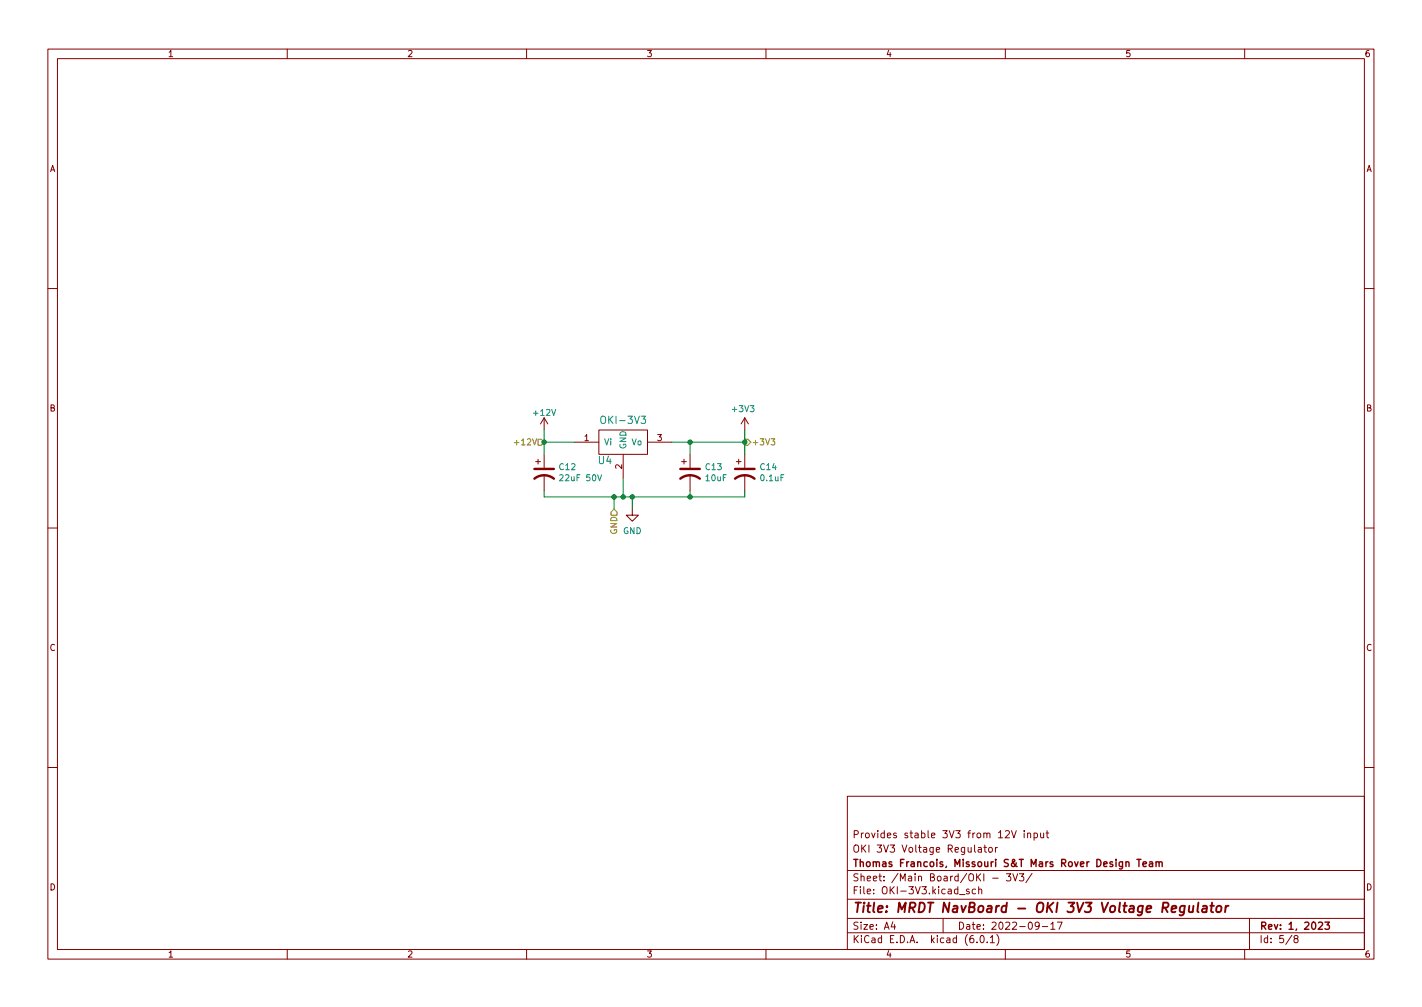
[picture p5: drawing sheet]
<svg xmlns="http://www.w3.org/2000/svg" width="297mm" height="210mm" viewBox="0 0 297 210" stroke-linecap="round" stroke-linejoin="round" font-family="sans-serif">
<g fill="none" stroke="#840000" stroke-width=".21">
<path d="M10 10.2h277v190.1h-277zM12 12.2h273v186.1h-273zM60 10.2v2M110 10.2v2M160 10.2v2M210 10.2v2M260 10.2v2M10 60.2h2M285 60.2h2M111.9 96.4h1M112.4 95.9v1M113.7 87.2v2.6"/>
<path d="M113.7 94.9v2.8M113.7 99.2v3.3M113.7 87.2l-.8 1.3M113.7 87.2l.7 1.3M120 92.3h5.1M125.1 89.8h10.2v5.1h-10.2zM130.2 94.9v5M135.3 92.3h5M142.4 96.4h1M142.9 95.9v1M144.1 94.9v2.8M144.1 99.2v3.3"/>
<path d="M153.8 96.4h1M154.3 95.9v1M155.6 87.2v2.6M155.6 94.9v2.8M155.6 99.2v3.3M155.6 87.2l.7 1.3M155.6 87.2l-.8 1.3M10 110.2h2M132.1 106.3v1.3h1.2l-1.2 1.2-1.3-1.2h1.3M285 110.2h2M10 160.2h2M177 166.3h108v32h-108z"/>
<path d="M204.4 177h.5l.1 .9M205 177.3l-.5 .1-.2 .2 .2 .3h.5M205.5 176.9h.6M205.7 176.4v1.3l.4 .2M206.6 177l.4-.1 .3 .3v.4l-.3 .3h-.4l-.1-.3zM207.9 176.9v1M208.4 176.9l-.5 .3M211.3 173.4l.5 1.5 .5-1.5M213.9 173.4v.2M213.9 173.9v1M214.6 174.1l.3-.2 .3 .1 .1 .9M214.6 173.9v1"/>
<path d="M216 174l.4-.1 .3 .3-.1 .7h-.6M216 173.9v1.5M217.4 173.9v1h.4l.2-.1M218 173.9v1M218.5 173.9h.6M218.7 173.4v1.3l.4 .2M285 160.2h2M60 198.3v2M110 198.3v2M160 198.3v2M177 194.8h108M177 191.8h108"/>
<path d="M177 187.8h108M177 181.8h108M186.5 192.5l-.4 1h1M186.9 193v1M197 191.8v3M200.4 186.8h1.2M202.4 185.7l-.3-.1-.2 .2v.3l.5 .1v.4h-.5M203.8 185.7l-.4-.1-.3 .3 .1 .7h.6M204.1 196.7v.1M204.4 185.8l.2-.2 .4 .1 .1 .9M204.4 185.1v1.5M204.9 195.4l.2-.1a.8 .8 0 0 1 .5 .8 .8 .8 0 0 1-.5 .7 1 1 0 0 1-.2-1.4z"/>
<path d="M206.2 196.7v.1M206.9 195.8l.4-.5v1.5M206.9 196.8h.8M207.4 183.4h1.1M208.2 195.1a1.72 1.72 0 0 1 0 2.3M210 198.3v2M210.2 182.4h.9l-.5 .6 .5 .1v.7l-.2 .1-.7-.1M211.6 182.4l.5 1.5 .5-1.5M212.9 182.4h1l-.5 .6 .4 .1v.7l-.2 .1-.7-.1M215.6 182.4l-1.3 1.9M217.1 193.2l-.3 .3h-.3l-.3-.3 .2-.6 .4-.1 .2 .2a.99 .99 0 0 1-.4 1.3h-.2M217.7 193.5h1.2"/>
<path d="M219.5 193l.4-.5v1.5M219.5 194h.9M220.9 192.5h1l-.7 1.5M260 198.3v2M261 191.8v6.5M269.9 195.3l-1.3 1.9M270.6 196l-.3-.3 .1-.2 .2-.2 .4 .1 .2 .2-.1 .2-.7 .2-.1 .3v.2l.3 .3h.4l.2-.3-.1-.4-.2-.1"/>
</g>
<path d="M237.5 179.4h.8M237.9 179.4v1.5M241.5 179.9v1M238.8 180.4l.7-.1-.1-.3-.4-.1-.2 .2v.8h.6M240.1 180h.6l.1 .9M240.8 180.3l-.5 .1-.2 .2 .2 .3h.5M241.5 180.1l.2-.2 .4 .1v.9M242.1 180.1l.2-.2 .4 .1 .1 .9M275.4 192.7l.6-.2 .3 .5-1 1h1M276.8 192.5h.9l-.5 .6 .4 .1v.7l-.2 .1-.6-.1" fill="none" stroke="#840000" stroke-width=".3"/>
<path d="M247.5 189.2a.66 .66 0 0 0-1 .3l-.1 .6 .2 .3h.7M247.5 189.1l-.2 1.6-.4 .4-.5-.1M248.4 189.1v1.3l.4 .1 .4-.2M249.3 189.1l-.2 1.4M250.3 188.5l-.2 1.7 .3 .3M251.3 189.2h.7v1.3M252.1 189.6l-.7 .1a.4 .4 0 0 0-.3 .3 .4 .4 0 0 0 .2 .5l.7-.1M252.8 189.1h.8M253.2 188.5l-.2 1.7v.2l.4 .1M254.2 189.3l.1-.1a.5 .5 0 0 1 .9 .3l-.1 .6-.2 .3a.5 .5 0 0 1-.9-.3zM256.1 189.1l-.2 1.4M256.6 189.1l-.4 .1-.2 .3" fill="none" stroke="#840000" stroke-width=".4"/>
<path d="M111.6 99.9a3.3 3.3 0 0 1 4.1 0M111.6 97.9h4.1M142.1 99.9a3.3 3.3 0 0 1 4.1 0M142.1 97.9h4.1M153.5 99.9a3.3 3.3 0 0 1 4.1 0M153.5 97.9h4.1" fill="none" stroke="#840000" stroke-width=".51"/>
<path d="M124.8 99.1l.5 1.3 .4-1.3" fill="none" stroke="#008484" stroke-width=".21"/>
<path d="M107.4 92.4h1M112.4 91.7h.6l.7 .6-.7 .7h-.6zM155.6 91.7h.6l.6 .6-.6 .7h-.6zM161.1 91.6h.8l-.5 .5 .4 .1v.6l-.2 .1-.5-.1M128.3 106.3l.6 .6v.7h-1.3v-.7z" fill="none" stroke="#848400" stroke-width=".21"/>
<path d="M113.7 89.8v5.1M113.7 92.3h6.3M130.2 99.9v3.9M140.3 92.3h15.3M144.1 92.3v2.6M155.6 89.8v5.1M113.7 102.5v1.3h41.9v-1.3M128.3 103.8v2.5M132.1 103.8v2.5M144.1 102.5v1.3" fill="none" stroke="#008400" stroke-width=".21"/>
<g fill="#008400" stroke="#008400" stroke-width=".21">
<circle cx="128.3" cy="103.8" r=".46"/>
<circle cx="144.1" cy="92.3" r=".46"/>
<circle cx="144.1" cy="103.8" r=".46"/>
<circle cx="132.1" cy="103.8" r=".46"/>
<circle cx="130.2" cy="103.8" r=".46"/>
<circle cx="113.7" cy="92.3" r=".46"/>
<circle cx="155.6" cy="92.3" r=".46"/>
</g>
<text font-size="2.8" fill="#840000" x="178" y="190.6">Title: MRDT NavBoard - OKI 3V3 Voltage Regulator</text>
<g font-size="2.1" fill="#008484">
<text x="126" y="88.5">OKI-3V3</text>
<text x="125" y="96.9">U4</text>
</g>
<g font-size="2.1" fill="#840000">
<text x="178" y="178">OKI 3V3 Voltage Regulator</text>
<text x="178" y="175">Provides stable 3V3 from 12V input</text>
<text x="178" y="184">Sheet: /Main Board/OKI - 3V3/</text>
<text x="178" y="181">Thomas Francois, Missouri S&amp;T Mars Rover Design Team</text>
<text x="178" y="186.7">File: OKI-3V3.kicad_sch</text>
<text x="178" y="196.9">KiCad E.D.A. kicad (6.0.1)</text>
<text x="178" y="194.1">Size: A4</text>
<text x="200" y="194.1">Date: 2022-09-17</text>
<text x="263" y="194.1">Rev: 1, 2023</text>
<text x="263" y="196.9">Id: 5/8</text>
</g>
<g font-size="1.8" fill="#840000">
<text x="35" y="11.9">1</text>
<text x="85" y="11.9">2</text>
<text x="135" y="11.9">3</text>
<text x="185" y="11.9">4</text>
<text x="235" y="11.9">5</text>
<text x="285" y="11.9">6</text>
<text x="10.3" y="35.9">A</text>
<text x="285.3" y="35.9">A</text>
<text x="10.3" y="85.9">B</text>
<text x="285.3" y="85.9">B</text>
<text x="122.1" y="92.1">1</text>
<text x="137.3" y="92.1">3</text>
<text x="129.9" y="97.9" transform="rotate(-90 129.9 97.9)">2</text>
<text x="10.3" y="135.9">C</text>
<text x="285.3" y="135.9">C</text>
<text x="10.3" y="185.9">D</text>
<text x="285.3" y="185.9">D</text>
<text x="35" y="199.9">1</text>
<text x="85" y="199.9">2</text>
<text x="135" y="199.9">3</text>
<text x="185" y="199.9">4</text>
<text x="235" y="199.9">5</text>
<text x="285" y="199.9">6</text>
</g>
<g font-size="1.8" fill="#008484">
<text x="111.6" y="86.8">+12V</text>
<text x="153.1" y="86">+3V3</text>
<text x="126.1" y="93">Vi</text>
<text x="130.8" y="93.8" transform="rotate(-90 130.8 93.8)">GND</text>
<text x="132" y="93">Vo</text>
<text x="116.9" y="98.1">C12</text>
<text x="117.3" y="100.5">22uF 50V</text>
<text x="147.4" y="98.1">C13</text>
<text x="147.5" y="100.5">10uF</text>
<text x="158.9" y="98.1">C14</text>
<text x="159" y="100.5">0.1uF</text>
<text x="130.1" y="111.5">GND</text>
</g>
<g font-size="1.8" fill="#848400">
<text x="108.1" y="93">+12V</text>
<text x="156.9" y="93">+3V3</text>
<text x="128.9" y="111.6" transform="rotate(-90 128.9 111.6)">GND</text>
</g>
</svg>
